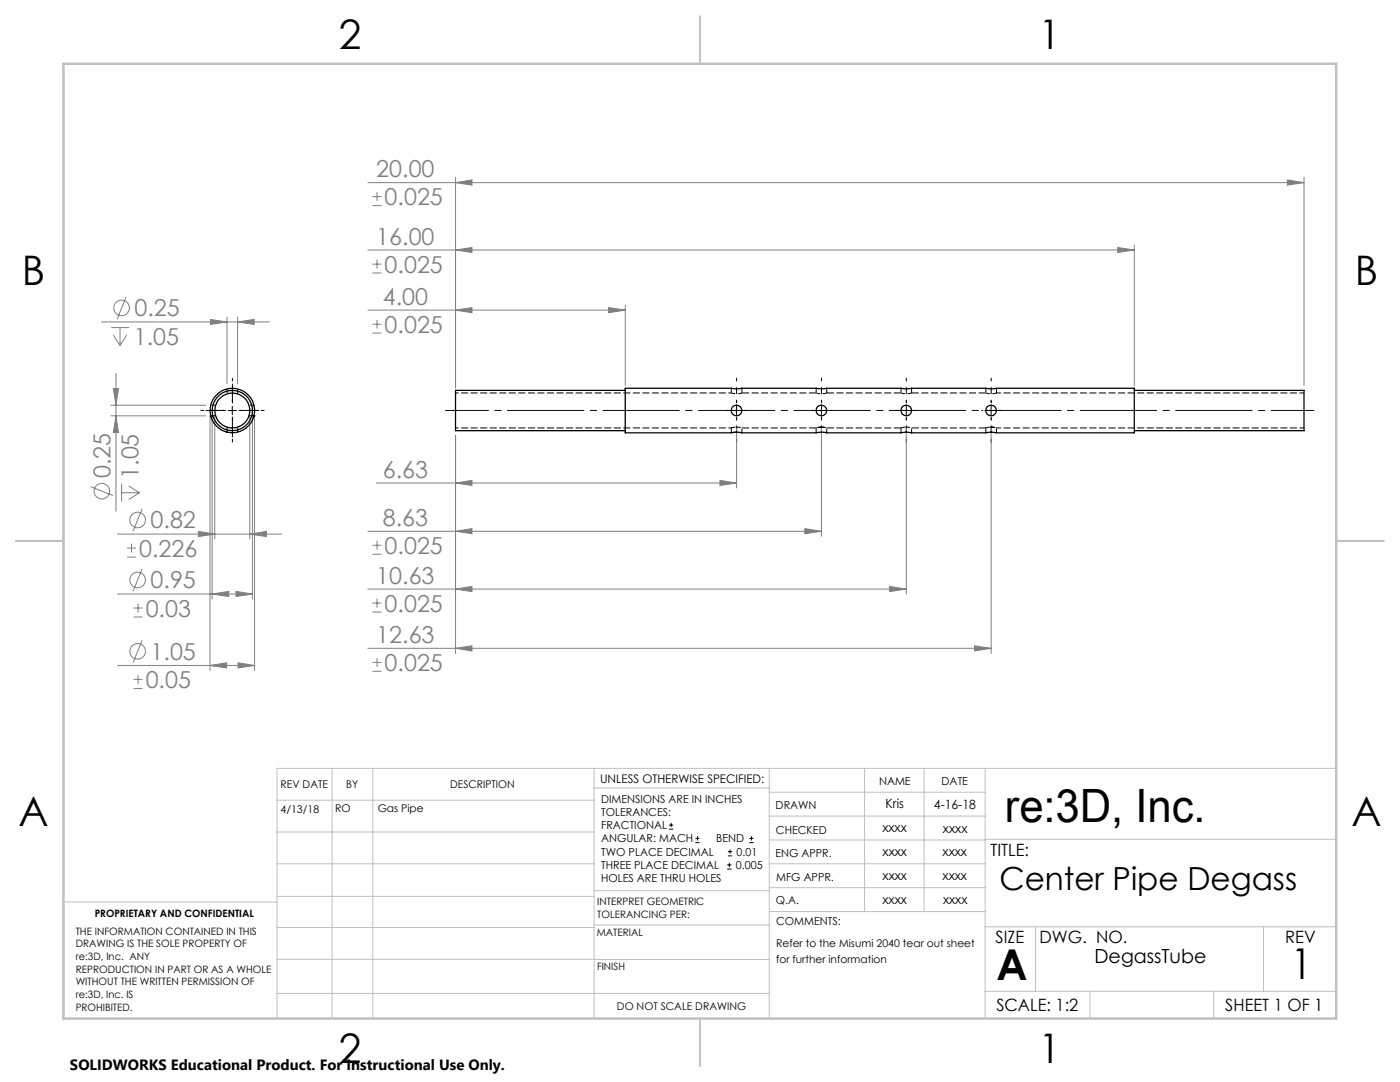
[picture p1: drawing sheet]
<svg xmlns="http://www.w3.org/2000/svg" width="279mm" height="216mm" viewBox="0 0 279 216" stroke-linecap="round" stroke-linejoin="round" font-family="sans-serif">
<g fill="none" stroke="#808080" stroke-width=".2">
<path d="M73.4 36.4h186.8M74.3 39.2h1.8M75.2 38.3v1.8M90.9 36.4l3.3-.5v1zM90.9 35.4v42M256.9 35.9l3.3 .5-3.3 .5zM260.2 35.4v41.5M25.2 59.2l-1.8 4.5M73.4 49.9h153M74.3 41h1.8M74.3 54.5h1.8M74.3 52.7h1.8"/>
<path d="M75.2 51.8v1.8M90.9 49.9l3.3-.5v1zM223.1 49.4l3.3 .5-3.3 .5zM226.4 48.9v28M20.2 64.2h33.6M22.2 65.4h3.6M22.6 77.5h1l-.5 3.4zM22.6 66.8l1.4 2.1M23.1 74.5v27.5M24 65.4v3.5M25.3 66.8l-1.3 2.1M42 63.7l3.3 .5-3.3 .5z"/>
<path d="M45.3 63.3v13.3M47.4 64.2l3.3-.5v1zM47.4 63.3v13.3M73.4 61.9h51.4M74.3 66.5h1.8M74.3 64.7h1.8M75.2 63.8v1.8M90.9 61.9l3.3-.5v1zM121.5 61.4l3.3 .5-3.3 .5zM124.8 60.9v16M18.1 97.1l4.4 1.8M22.1 80.9h19"/>
<path d="M22.1 83h19M23.1 83l.5 3.3h-1zM24.3 96.5v3.6M24.3 98.3h3.5M25.7 97l2.1 1.3M27.8 98.3l-2.1 1.4M41.9 82.9v50.9M42.3 82.9v36.6M42.9 82.9v24.7M49.8 82.9v24.7M50.4 82.9v36.6M50.8 82.9v50.9"/>
<path d="M75.1 96.4h71.9M90.9 96.4l3.3-.6v1.1zM90.9 86.9v43.5M143.7 95.8l3.3 .6-3.3 .5zM147 84.8v12.6M163.9 84.8v22.2M180.9 84.8v33.7M197.8 84.8v45.6M23.5 106.6h32.7M23.5 118.5h26.9M25.4 111.2h1.7M25.4 109.4h1.7"/>
<path d="M26.2 108.5v1.7M28.4 101.5l-1.8 4.5M28.4 113.5l-1.8 4.4M39.6 106l3.3 .6-3.3 .5zM42.3 118.5l3.3-.5v1zM47.1 118l3.3 .5-3.3 .5zM49.8 106.6l3.4-.6v1.1zM73.4 106h90.5M73.4 117.5h107.5M74.3 110.6h1.8M74.3 108.8h1.8M75.2 107.9v1.8"/>
<path d="M75.2 119.5v1.7M90.9 106l3.3-.5v1zM90.9 117.5l3.3-.5v1zM160.6 105.5l3.3 .5-3.3 .5zM177.6 117l3.3 .5-3.3 .5zM23.5 132.8h27.3M26.7 123.1h1.7M26.7 121.3h1.7M26.7 137.4h1.7M26.7 135.6h1.7M27.6 120.4v1.8M27.6 134.7v1.8"/>
<path d="M28.4 127.7l-1.8 4.5M41.9 132.8l3.3-.5v1zM47.5 132.3l3.3 .5-3.3 .5zM73.4 129.4h124.4M74.3 122.1h1.8M74.3 120.3h1.8M74.3 133.9h1.8M74.3 132.2h1.8M75.2 131.3v1.8M90.9 129.4l3.3-.5v1zM194.5 128.9l3.3 .5-3.3 .5z"/>
<circle cx="24.3" cy="61.4" r="1.55"/>
<circle cx="20.3" cy="98" r="1.56"/>
<circle cx="27.5" cy="115.7" r="1.56"/>
<circle cx="27.5" cy="103.8" r="1.56"/>
<circle cx="27.5" cy="130" r="1.56"/>
</g>
<g fill="none" stroke="#000" stroke-width=".2">
<path d="M45.5 81.9h1.7M46.4 81.1v1.7M146.2 81.9h1.6M147 81.1v1.7M163.1 81.9h1.6M163.9 81.1v1.7M180 81.9h1.7M180.9 81.1v1.7M197 81.9h1.6M197.8 81.1v1.7M133.5 165.5h.9M133.5 164.6h.9"/>
<path d="M133.9 164.2v.8M138.8 168.1h.8M138.8 167.3h.8M139.2 166.9v.8M145.1 173.4h.9M145.1 172.6h.9M145.3 170.8h.8M145.3 169.9h.8M145.6 172.2v.8M145.7 169.5v.9M149.5 168.1h.9M149.5 167.3h.9"/>
<path d="M150 166.9v.8"/>
</g>
<path d="M88.9 81.9h173.3" fill="none" stroke="#000" stroke-width=".2" stroke-dasharray="15.2 1.3 1.3 1.3" stroke-dashoffset="6.7"/>
<path d="M40.1 81.9h5M46.4 83.2v5M47.7 81.9h5M147 83.2v5M163.9 83.2v5M180.9 83.2v5M197.8 83.2v5" fill="none" stroke="#000" stroke-width=".2" stroke-dasharray="15.2 1.3 1.3 1.3" stroke-dashoffset="14.6"/>
<path d="M46.4 75.5v4.9M147 75.5v4.9M163.9 75.5v4.9M180.9 75.5v4.9M197.8 75.5v4.9" fill="none" stroke="#000" stroke-width=".2" stroke-dasharray="15.2 1.3 1.3 1.3" stroke-dashoffset="14.7"/>
<g fill="none" stroke="#000" stroke-width=".2" stroke-dasharray="15.2 1.3 1.3 1.3">
<path d="M44.7 81.9h-3.6M46.4 80.2v-3.6M46.4 83.6v3.6M48 81.9h3.7M145.3 81.9h-.2M147 80.2v-.2M147 83.6v.2M148.7 81.9h.2M162.3 81.9h-.3M163.9 80.2v-.2M163.9 83.6v.2M165.6 81.9h.2"/>
<path d="M179.2 81.9h-.2M180.9 80.2v-.2M180.9 83.6v.2M182.5 81.9h.3M196.1 81.9h-.2M197.8 80.2v-.2M197.8 83.6v.2M199.5 81.9h.2"/>
</g>
<g fill="none" stroke="#c0c0c0" stroke-width=".2">
<path d="M55.3 159.7h63.3M66.3 153.3v49.9M74.4 153.3v49.9M118.6 153.3v49.9M118.6 157.2h34.9M153.5 153.3v49.9M153.5 158.1h43.1M172.5 153.3v28.6M184.4 153.3v28.6M196.6 153.3v49.9M266.7 153.3h-211.4v49.9M55.3 178.9h63.3"/>
<path d="M55.3 172.4h63.3M55.3 166h63.3M55.3 180h-42.7v23.2M118.6 177.7h35M153.5 167.6h43.1M153.5 162.8h43.1M153.5 172.4h43.1M153.5 177.1h43.1M196.6 167.5h70.1M55.3 198.2h98.2M55.3 191.4l98.2 .1M55.3 185.1h63.3"/>
<path d="M118.6 184.6h35M153.6 181.9h43M196.6 197.8h70.1M196.6 184.9h70.1M206.7 184.9v12.9M217.5 197.8v5.4M242.2 197.8v5.4M252.2 184.9v12.9"/>
</g>
<path d="M139.7 3.2v9.5M3.1 107.9h9.6M266.7 107.9h9.5M139.7 203.2v9.6" fill="none" stroke="#c0c0c0" stroke-width=".25"/>
<path d="M12.7 12.7h254v190.5h-254z" fill="none" stroke="#c0c0c0" stroke-width=".5"/>
<g fill="#808080">
<path d="M39.6 106l3.3 .6-3.3 .5zM49.8 106.6l3.4-.6v1.1zM42.3 118.5l3.3-.5v1zM47.1 118l3.3 .5-3.3 .5zM41.9 132.8l3.3-.5v1zM47.5 132.3l3.3 .5-3.3 .5zM42 63.7l3.3 .5-3.3 .5zM47.4 64.2l3.3-.5v1zM90.9 36.4l3.3-.5v1zM256.9 35.9l3.3 .5-3.3 .5zM90.9 96.4l3.3-.6v1.1zM143.7 95.8l3.3 .6-3.3 .5zM90.9 106l3.3-.5v1zM160.6 105.5l3.3 .5-3.3 .5zM90.9 117.5l3.3-.5v1zM177.6 117l3.3 .5-3.3 .5zM90.9 129.4l3.3-.5v1zM194.5 128.9l3.3 .5-3.3 .5zM90.9 49.9l3.3-.5v1zM223.1 49.4l3.3 .5-3.3 .5zM90.9 61.9l3.3-.5v1zM121.5 61.4l3.3 .5-3.3 .5z"/>
<path d="M22.6 77.5h1l-.5 3.4zM23.1 83l.5 3.3h-1z"/>
</g>
<g fill="none" stroke="#000" stroke-width=".25">
<path d="M124.8 77.5h21.2l1 .1 1-.1h14.9l1.1 .1 1-.1h14.8l1.1 .1 1-.1h14.9l1 .1 1-.1h27.6v8.9h-27.6l-1-.2-1 .2h-14.9l-1-.2-1.1 .2h-14.8l-1.1-.2-1 .2h-14.9l-1-.2-1 .2h-21.2zM124.8 77.9h-33.9v8h33.9M226.4 77.9h33.8v8h-33.8M42.1 83h.1M45.3 86.2v.1M50.7 83h.1"/>
<circle cx="46.4" cy="81.9" r="3.5"/>
<circle cx="46.4" cy="81.9" r="4"/>
<circle cx="46.4" cy="81.9" r="4.4"/>
<circle cx="147" cy="81.9" r="1.06"/>
<circle cx="163.9" cy="81.9" r="1.06"/>
<circle cx="180.9" cy="81.9" r="1.06"/>
<circle cx="197.8" cy="81.9" r="1.06"/>
</g>
<g fill="none" stroke="#000" stroke-width=".2" stroke-dasharray="1.3 .6" stroke-dashoffset=".5">
<path d="M45.3 77.6v1M47.4 78.6v-1M145.9 77.5v.9M148.1 78.4h-.1a3.5 3.5 0 0 1-2.1 0M148.1 78.4v-.9M162.9 77.5v.9M165 78.4a3.5 3.5 0 0 1-2.1 0M165 78.4v-.9M179.8 77.5v.9M181.9 78.4a3.5 3.5 0 0 1-2.1 0M181.9 78.4v-.9M196.7 77.5v.9"/>
<path d="M198.9 78.4h-.1a3.5 3.5 0 0 1-2.1 0M198.9 78.4v-.9M42.1 83h1M43.1 80.8h-1M45.3 85.2v1M47.4 86.2v-1M49.7 83h1M50.7 80.8h-1M145.9 85.4v.9M146 85.4l1-.2M147 85.2l1.1 .2M148.1 86.3v-.9"/>
<path d="M162.9 85.4v.9M165 86.3v-.9M179.8 85.4v.9M179.8 85.4l1.1-.2M181.9 86.3v-.9M196.7 85.4v.9M196.8 85.4l1-.2M197.8 85.2l1.1 .2-1.2-.2M198.9 86.3v-.9"/>
</g>
<path d="M147.1 86.2l-1.1 .1M165 86.3l-1.2-.1M180.9 85.2l1 .2h-.1" fill="none" stroke="#000" stroke-width=".2" stroke-dasharray="1.3 .6" stroke-dashoffset=".6"/>
<path d="M147.8 77.5h.3M181.7 77.5h.2M147.1 85.2h-.2M180.9 86.2h-.2M181 85.2h-.2M181.9 86.3h-.1M197.9 86.2h-.2M198.9 86.3h-.2" fill="none" stroke="#000" stroke-width=".2" stroke-dasharray="1.3 .6"/>
<path d="M260.2 78.4h-61.3M163.9 85.2l1.1 .2a3.5 3.5 0 0 0-2.1 0l1-.2M198.9 85.4h61.3" fill="none" stroke="#000" stroke-width=".2" stroke-dasharray="1.3 .6" stroke-dashoffset=".4"/>
<path d="M145.9 78.4h-55M90.9 85.4h55.1" fill="none" stroke="#000" stroke-width=".2" stroke-dasharray="1.3 .6" stroke-dashoffset=".7"/>
<path d="M162.9 78.4h-14.8M179.8 78.4h-14.8M196.7 78.4h-14.8M148.1 85.4h14.8M165 85.4h14.8M181.9 85.4h14.9" fill="none" stroke="#000" stroke-width=".2" stroke-dasharray="1.3 .6" stroke-dashoffset="-.1"/>
<text font-size="9.2" x="200.5" y="164.1">re:3D, Inc.</text>
<g font-size="8.5">
<text x="198.9" y="195.5">A</text>
<text x="257.6" y="195.4">1</text>
</g>
<g font-size="8.1">
<text x="67.6" y="9.7">2</text>
<text x="207.3" y="9.7">1</text>
<text x="4.4" y="57">B</text>
<text x="270.4" y="57">B</text>
<text x="3.7" y="164.9">A</text>
<text x="269.7" y="164.9">A</text>
<text x="67.6" y="212.2">2</text>
<text x="207.3" y="212.2">1</text>
</g>
<text font-size="6.3" x="199.4" y="177.5">Center Pipe Degass</text>
<g font-size="4.7" fill="#808080">
<text x="75.1" y="35.4">20.00</text>
<text x="76.8" y="40.9">0.025</text>
<text x="75.1" y="48.8">16.00</text>
<text x="76.8" y="54.4">0.025</text>
<text x="26.8" y="63.1">0.25</text>
<text x="76.4" y="60.8">4.00</text>
<text x="26.7" y="68.7">1.05</text>
<text x="76.8" y="66.4">0.025</text>
<text x="22.1" y="95.4" transform="rotate(-90 22.1 95.4)">0.25</text>
<text x="27.7" y="95.6" transform="rotate(-90 27.7 95.6)">1.05</text>
<text x="76.4" y="95.3">6.63</text>
<text x="30.1" y="105.5">0.82</text>
<text x="76.4" y="104.9">8.63</text>
<text x="27.8" y="111.1">0.226</text>
<text x="76.8" y="110.5">0.025</text>
<text x="30.1" y="117.4">0.95</text>
<text x="75.1" y="116.5">10.63</text>
<text x="29.1" y="123">0.03</text>
<text x="76.8" y="122">0.025</text>
<text x="30.1" y="131.7">1.05</text>
<text x="75.1" y="128.3">12.63</text>
<text x="29.1" y="137.3">0.05</text>
<text x="76.8" y="133.9">0.025</text>
</g>
<text font-size="3.9" x="218.4" y="192.1">DegassTube</text>
<g font-size="3.4">
<text x="197.7" y="170.8">TITLE:</text>
<text x="198.7" y="188.1">SIZE</text>
<text x="207.5" y="188.1">DWG. NO.</text>
<text x="256.5" y="188.2">REV</text>
<text x="198.8" y="201.7">SCALE: 1:2</text>
<text x="244.5" y="201.7">SHEET 1 OF 1</text>
</g>
<text font-size="3" x="14" y="213.5">SOLIDWORKS Educational Product. For Instructional Use Only.</text>
<g font-size="2.5">
<text x="176.7" y="161.3">Kris</text>
<text x="186.4" y="161.4">4-16-18</text>
<text x="176.1" y="166.1">xxxx</text>
<text x="188.2" y="166.2">xxxx</text>
<text x="176.1" y="170.8">xxxx</text>
<text x="188.1" y="170.8">xxxx</text>
<text x="176.1" y="175.6">xxxx</text>
<text x="188.1" y="175.6">xxxx</text>
<text x="176.1" y="180.4">xxxx</text>
<text x="188.2" y="180.3">xxxx</text>
</g>
<text font-size="2.4" x="119.8" y="156.2">UNLESS OTHERWISE SPECIFIED:</text>
<g font-size="2.2">
<text x="120" y="160.1">DIMENSIONS ARE IN INCHES</text>
<text x="154.8" y="161.4">DRAWN</text>
<text x="175.4" y="156.6">NAME</text>
<text x="187.9" y="156.7">DATE</text>
<text x="120" y="162.8">TOLERANCES:</text>
<text x="120" y="165.4">FRACTIONAL</text>
<text x="154.9" y="166.3">CHECKED</text>
<text x="120" y="173.4">THREE PLACE DECIMAL</text>
<text x="120" y="168.1">ANGULAR: MACH</text>
<text x="120" y="170.7">TWO PLACE DECIMAL</text>
<text x="142.9" y="168.1">BEND</text>
<text x="146.9" y="173.4">0.005</text>
<text x="147" y="170.7">0.01</text>
<text x="154.8" y="171">ENG APPR.</text>
<text x="120" y="176">HOLES ARE THRU HOLES</text>
<text x="154.9" y="175.7">MFG APPR.</text>
<text x="154.9" y="180.4">Q.A.</text>
<text x="154.9" y="184.6">COMMENTS:</text>
</g>
<g font-size="2.1">
<text x="56" y="157.2">REV DATE</text>
<text x="69.1" y="157.2">BY</text>
<text x="89.8" y="157.2">DESCRIPTION</text>
<text x="56" y="162.2">4/13/18</text>
<text x="66.9" y="162.1">RO</text>
<text x="75.4" y="162.1">Gas Pipe</text>
<text x="154.9" y="189">Refer to the Misumi 2040 tear out sheet</text>
<text x="154.9" y="192.1">for further information</text>
<text x="123.1" y="201.6">DO NOT SCALE DRAWING</text>
</g>
<g font-size="2">
<text x="18.9" y="182.9">PROPRIETARY AND CONFIDENTIAL</text>
<text x="119.2" y="180.6">INTERPRET GEOMETRIC</text>
<text x="119.2" y="183.1">TOLERANCING PER:</text>
<text x="15.1" y="186.5">THE INFORMATION CONTAINED IN THIS</text>
<text x="15.1" y="189">DRAWING IS THE SOLE PROPERTY OF</text>
<text x="15.1" y="191.6">re:3D, Inc. ANY</text>
<text x="119.1" y="186.7">MATERIAL</text>
<text x="15.1" y="194.1">REPRODUCTION IN PART OR AS A WHOLE</text>
<text x="15.1" y="196.6">WITHOUT THE WRITTEN PERMISSION OF</text>
<text x="119.1" y="193.5">FINISH</text>
<text x="15.1" y="199.1">re:3D, Inc. IS</text>
<text x="15.1" y="201.7">PROHIBITED.</text>
</g>
</svg>
